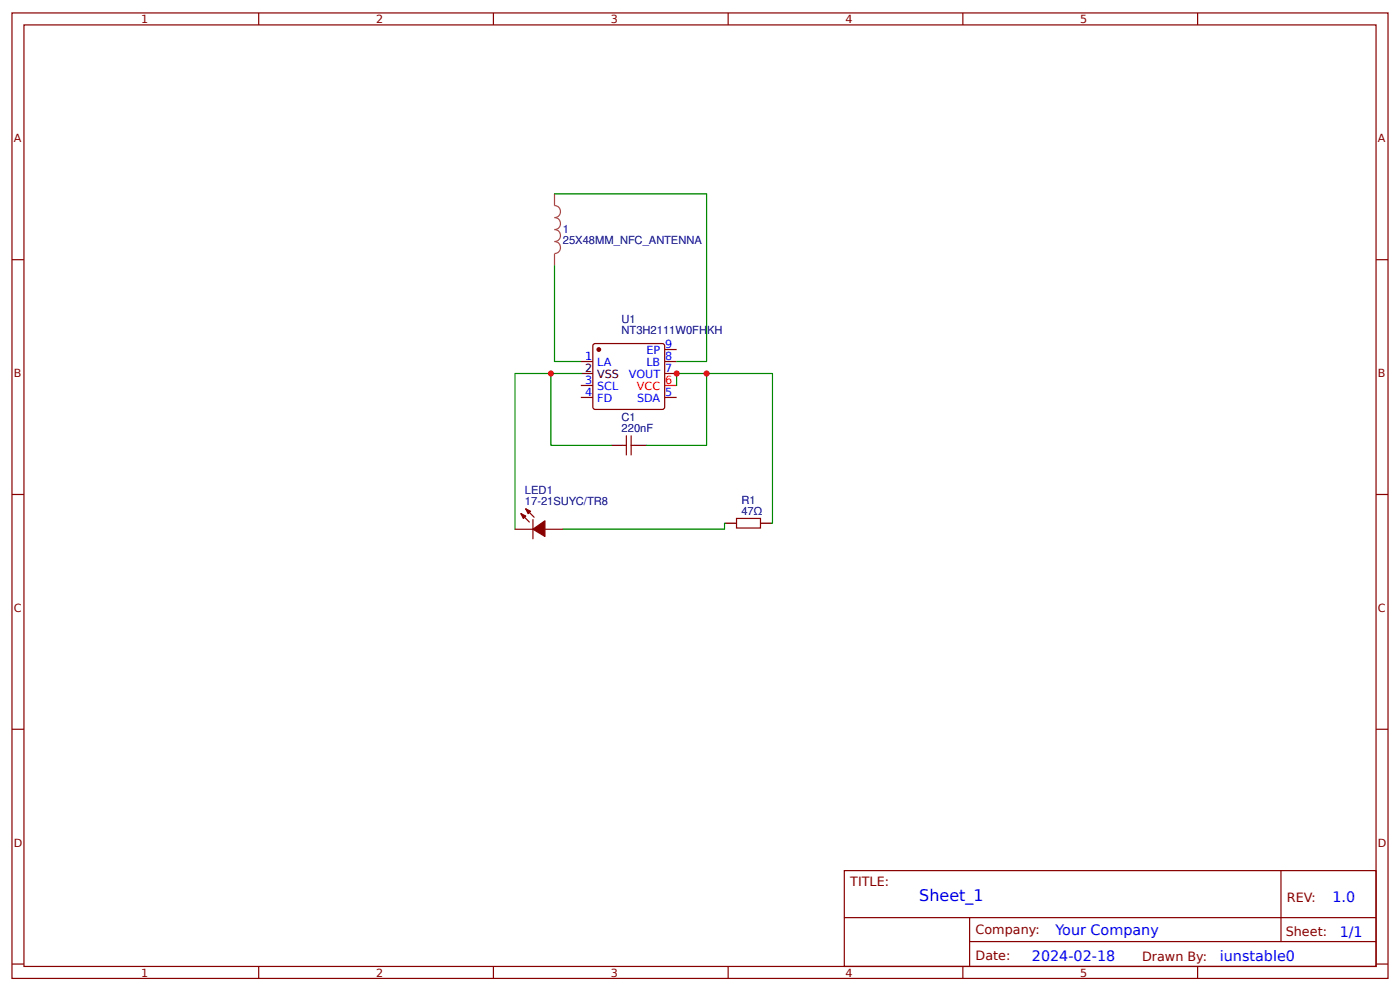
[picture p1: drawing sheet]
<svg xmlns="http://www.w3.org/2000/svg" width="309mm" height="219mm" viewBox="0 0 309 219" stroke-linecap="round" stroke-linejoin="round" font-family="sans-serif">
<g fill="none" stroke="#800" stroke-width=".26">
<path d="M2.6 2.9h304.1v213.2h-304.1zM5.3 5.5h298.7v208h-298.7zM57.1 2.9v2.6M109 2.9v2.6M160.9 2.9v2.6M212.7 2.9v2.6M264.6 2.9v2.6M2.6 57.4h2.7M304 57.4h2.7M128.3 79.9h2.7M131.2 76h15.4l.2 .4v13.8l-.5 .2h-15.1l-.2-.5v-13.5zM146.8 77.2h2.7"/>
<path d="M146.8 79.9h2.7M128.3 87.8h2.7M128.3 85.1h2.7M137.6 98.4h.8M138.4 96.3v4.2M139.4 96.3v4.2M139.4 98.4h.8M146.8 82.5h2.7M146.8 87.8h2.7M2.6 109.2h2.7M113.8 116.9h3.9M115.1 113.5l1.8 1.8"/>
<path d="M116.2 112.4l1.8 1.8M117.7 114.8v4.2M120.4 116.9h4M162.7 114.5h5.3v2.1h-5.3zM304 109.2h2.7M2.6 161.1h2.7M304 161.1h2.7M186.5 192.3h117.5v21.2h-117.5zM283 192.3v15.7M2.6 212.9h2.7M57.1 213.5v2.6M109 213.5v2.6"/>
<path d="M160.9 213.5v2.6M186.6 202.7h117.3M212.7 213.5v2.6M214.2 208h89.7M214.2 202.7v10.6M264.6 213.5v2.6M304 212.9h2.7"/>
</g>
<path d="M146.8 85.1h2.7" fill="none" stroke="#f00" stroke-width=".26"/>
<path d="M128.3 82.5h2.7M134.9 98.4h2.7M140.2 98.4h2.7M160.1 115.6h2.6M168 115.6h2.7" fill="none" stroke="#000" stroke-width=".26"/>
<g fill="#800" stroke="#800" stroke-width=".26">
<path d="M115.1 113.5l1.1 .5-.6 .5z"/>
<path d="M116.2 112.4l1 .5-.5 .6z"/>
<path d="M117.7 116.9l2.7-1.9v3.5z"/>
<circle cx="132.3" cy="77.2" r=".4"/>
</g>
<path d="M122.5 42.8v2.6a1.32 1.32 0 0 1 1.3 1.3 1.32 1.32 0 0 1-1.3 1.4 1.32 1.32 0 0 1 1.3 1.3 1.32 1.32 0 0 1-1.3 1.3 1.32 1.32 0 0 1 1.3 1.3 1.32 1.32 0 0 1-1.3 1.4 1.32 1.32 0 0 1 1.3 1.3 1.32 1.32 0 0 1-1.3 1.3M122.5 56.1v2.6" fill="none" stroke="#a54b4b" stroke-width=".26"/>
<path d="M122.5 58.7v21.2h5.8M122.5 42.8h33.6v37.1h-6.6M121.7 82.5h-7.9v34.4M128.3 82.5h-6.6v15.9h13.2M149.5 85.1v-2.6h6.6v15.9h-13.2M156.1 82.5h14.6v33.1M160.1 115.6v1.3h-35.7" fill="none" stroke="#080" stroke-width=".26"/>
<g fill="#c00">
<circle cx="149.5" cy="82.5" r=".66"/>
<circle cx="121.7" cy="82.5" r=".66"/>
<circle cx="156.1" cy="82.5" r=".66"/>
</g>
<text font-size="3.5" fill="#00f" x="203.1" y="199.1">Sheet_1</text>
<g font-size="3.2" fill="#00f">
<text x="294.4" y="199.2">1.0</text>
<text x="233.2" y="206.4">Your Company</text>
<text x="296" y="207">1/1</text>
<text x="228" y="212.3">2024-02-18</text>
<text x="269.5" y="212.2">iunstable0</text>
</g>
<g font-size="2.8" fill="#800">
<text x="187.9" y="195.7">TITLE:</text>
<text x="284.3" y="199.2">REV:</text>
<text x="215.5" y="206.4">Company:</text>
<text x="284.1" y="206.9">Sheet:</text>
<text x="215.5" y="212.1">Date:</text>
<text x="252.3" y="212.2">Drawn By:</text>
</g>
<g font-size="2.5" fill="#800">
<text x="31.2" y="5.1">1</text>
<text x="83.1" y="5.1">2</text>
<text x="134.9" y="5.1">3</text>
<text x="186.8" y="5.1">4</text>
<text x="238.7" y="5.1">5</text>
<text x="3" y="31.4">A</text>
<text x="304.4" y="31.4">A</text>
<text x="3" y="83.3">B</text>
<text x="304.4" y="83.3">B</text>
<text x="3" y="135.1">C</text>
<text x="304.4" y="135.1">C</text>
<text x="3" y="187">D</text>
<text x="304.4" y="187">D</text>
<text x="31.2" y="215.7">1</text>
<text x="83.1" y="215.7">2</text>
<text x="134.9" y="215.7">3</text>
<text x="186.8" y="215.7">4</text>
<text x="238.7" y="215.7">5</text>
</g>
<g font-size="2.5" fill="#000080">
<text x="124.4" y="53.9">25X48MM_NFC_ANTENNA</text>
<text x="124.4" y="51.5">1</text>
<text x="137.3" y="71.4">U1</text>
<text x="137.3" y="73.8">NT3H2111W0FHKH</text>
<text x="137.3" y="95.5">220nF</text>
<text x="137.3" y="93.1">C1</text>
<text x="116" y="111.6">17-21SUYC/TR8</text>
<text x="116" y="109.2">LED1</text>
<text x="163.8" y="113.7">47Ω</text>
<text x="163.8" y="111.3">R1</text>
</g>
<g font-size="2.5" fill="#00f">
<text x="147" y="76.9">9</text>
<text x="129.3" y="79.6">1</text>
<text x="131.9" y="80.9">LA</text>
<text x="139" y="83.6">VOUT</text>
<text x="142.8" y="80.9">LB</text>
<text x="142.8" y="78.3">EP</text>
<text x="147" y="79.6">8</text>
<text x="147" y="82.2">7</text>
<text x="129.3" y="87.5">4</text>
<text x="129.3" y="84.9">3</text>
<text x="131.9" y="88.8">FD</text>
<text x="131.9" y="86.2">SCL</text>
<text x="140.7" y="88.8">SDA</text>
<text x="147" y="87.5">5</text>
</g>
<g font-size="2.5">
<text x="129.3" y="82.2">2</text>
<text x="131.9" y="83.6">VSS</text>
</g>
<g font-size="2.5" fill="#f00">
<text x="140.7" y="86.2">VCC</text>
<text x="147" y="84.9">6</text>
</g>
</svg>
